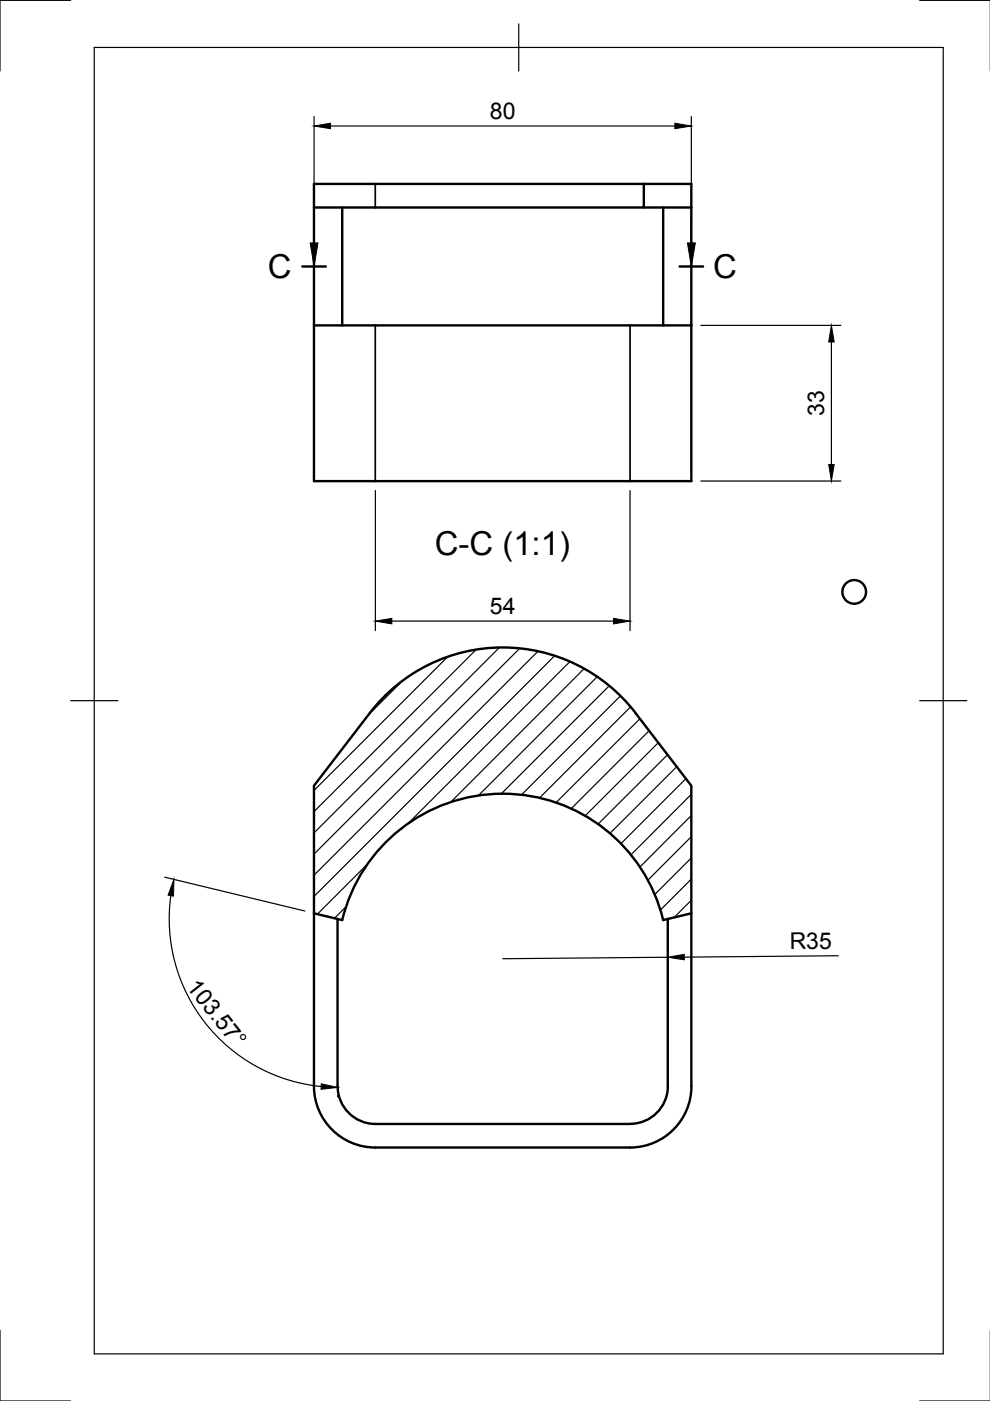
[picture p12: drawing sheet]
<svg xmlns="http://www.w3.org/2000/svg" width="210mm" height="297mm" viewBox="0 0 210 297" stroke-linecap="round" stroke-linejoin="round" font-family="sans-serif">
<!-- layer: Visible -->
<g fill="none" stroke="#000" stroke-width=".51">
<path d="M66.6 39h80v63h-80zM136.5 39v5h-69.9M72.6 44v25M136.5 44h10.1M140.6 44v25M66.6 69h80M66.6 193.6v-27l11.8-15.4a35.5 35.5 0 0 1 56.3 0l11.9 15.4v27l-6 1.5a35 35 0 0 0-34-26.8 35 35 0 0 0-34 26.8M66.6 193.6v36.7a13 13 0 0 0 13 13h54a13 13 0 0 0 13-13M66.6 193.6l5.9 1.5M71.6 194.8v35.5M141.6 194.8v35.5M146.6 193.6v36.7"/>
<path d="M71.6 230.3a8 8 0 0 0 8 8h54M141.6 230.3a8 8 0 0 1-8 8"/>
<circle cx="181.1" cy="125.5" r="2.51"/>
</g>
<!-- layer: Visible Narrow -->
<path d="M79.6 39v5M79.6 69v33M133.6 69v33" fill="none" stroke="#000" stroke-width=".36"/>
<!-- layer: Border -->
<path d="M15 .1h-15v15M20 10.1h180v276.9h-180zM110 5.1v10M195 .1h15M15 148.6h10M195 148.6h10M0 282.1v14.9h15M195 297h15" fill="none" stroke="#000" stroke-width=".25"/>
<!-- layer: Hatching -->
<g fill="none" stroke="#000" stroke-width=".25">
<path d="M94.9 139.2l-28.3 28.4M100.9 137.7l-34.3 34.4M105.9 137.3l-39.3 39.3M110.2 137.5l-43.6 43.6M114.1 138.1l-47.5 47.5M117.6 139l-51 51M85.4 144.3l-7.3 7.3M120.8 140.3l-34.3 34.3M123.8 141.8l-28.3 28.3M126.6 143.5l-25.2 25.2M129.2 145.4l-22.9 22.9M131.6 147.5l-21 21"/>
<path d="M133.7 149.9l-19.3 19.3M135.7 152.4l-17.8 17.8M137.6 154.9l-16.5 16.5M139.6 157.5l-15.5 15.5M141.5 160l-14.7 14.7M143.5 162.5l-14.2 14.2M145.4 165.1l-13.7 13.8M146.6 168.4l-12.8 12.8M146.6 172.9l-10.9 10.9M146.6 177.4l-9.2 9.2M73.4 192.2l-2.5 2.5M77.9 183.2l-10.6 10.6"/>
<path d="M146.6 181.9l-7.8 7.7M146.6 186.4l-6.6 6.5M146.6 190.9l-3.7 3.6"/>
</g>
<!-- layer: Annotations -->
<path d="M64.1 56.5h5M144.1 56.5h5" fill="none" stroke="#000" stroke-width=".51"/>
<path d="M66.6 46.5v5M146.6 46.5v5" fill="none" stroke="#000" stroke-width=".25"/>
<path d="M65.8 51.5h1.6l-.8 5zM145.8 51.5h1.6l-.8 5z" fill="#000" stroke="#000" stroke-width=".21"/>
<!-- layer: Dimensions -->
<g fill="none" stroke="#000" stroke-width=".25">
<path d="M66.6 24.7v75.3M70.1 26.7h73M146.6 24.7v75.3M148.6 69h29.7M176.3 72.5v26M79.6 104v29.7M133.6 104v29.7M148.6 102h29.7M83.1 131.7h47M34.9 186l29.7 7.2M36.2 189.9a35.7 35.7 0 0 0 31.9 40.5M141.6 203l-35 .3"/>
<path d="M177.7 202.6l-32.6 .3M71.6 232.3v.2"/>
</g>
<path d="M66.6 26.7l3.5-.6v1.2zM143.1 26.1l3.5 .6-3.5 .6zM176.3 69l.6 3.5h-1.2zM175.7 98.5h1.2l-.6 3.5zM79.6 131.7l3.5-.6v1.2zM130.1 131.1l3.5 .6-3.5 .6zM36.9 186.4l-.1 3.6-1.2-.2zM141.6 203l3.5-.7v1.2zM68.1 229.8l3.5 .8-3.5 .4z" fill="#000" stroke="#000" stroke-width=".21"/>
<g font-size="7">
<text x="56.8" y="59">C</text>
<text x="151.2" y="59">C</text>
<text x="92.2" y="117.7">C-C (1:1)</text>
</g>
<g font-size="4.9">
<text x="103.9" y="25.2">80</text>
<text x="174.7" y="88.2" transform="rotate(-90 174.7 88.2)">33</text>
<text x="103.9" y="130.1">54</text>
<text x="167.4" y="201.2" transform="rotate(-1 167.4 201.2)">R35</text>
<text x="39.4" y="209.2" transform="rotate(52 39.4 209.2)">103.57°</text>
</g>
</svg>
